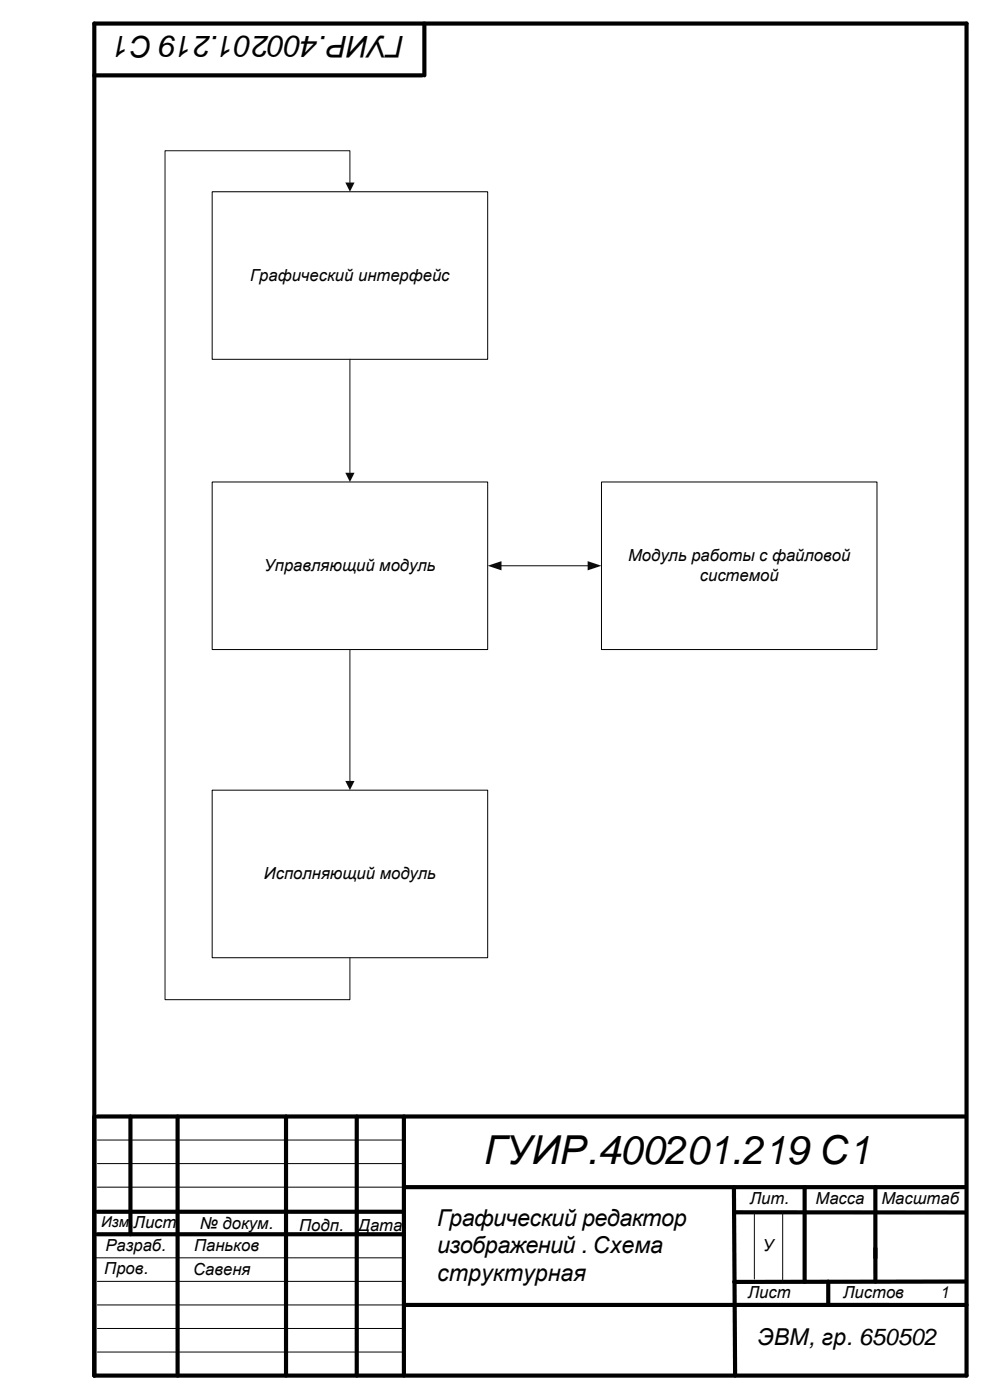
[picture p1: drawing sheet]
<svg xmlns="http://www.w3.org/2000/svg" width="210mm" height="297mm" viewBox="0 0 210 297" stroke-linecap="round" stroke-linejoin="round" font-family="sans-serif">
<g fill="none" stroke="#000" stroke-width=".88">
<path d="M20 5h185v287h-185zM20.7 237h184.2M27.7 237v25M37.7 237v55M60.7 237v55M75.7 237v55M85.7 237v55M20.7 257.2h65M85.7 252h119.2M155.7 252l.2 40M155.7 257.3l49.2 .1M170.7 252v20.1"/>
<path d="M185.7 252v20M20.7 262h65M85.7 277h70M155.8 277h49.2M175.7 272v5M204.9 272l-49.2 .1"/>
</g>
<path d="M20.7 252h65M20.7 242h65M20.7 247h65M20.7 257h65M20.4 267h65M20.7 272h65M20.7 277h65M20.7 282h65M20.7 287h65" fill="none" stroke="#000" stroke-width=".21"/>
<path d="M45 102.3h58.4v35.6h-58.4z" fill-rule="evenodd" fill="#fff"/>
<path d="M45 102.3h58.4v35.6h-58.4z" fill="none" stroke="#000" stroke-width=".21"/>
<path d="M45 40.7h58.4v35.6h-58.4z" fill-rule="evenodd" fill="#fff"/>
<path d="M45 40.7h58.4v35.6h-58.4z" fill="none" stroke="#000" stroke-width=".21"/>
<path d="M127.6 102.3h58.4v35.6h-58.4z" fill-rule="evenodd" fill="#fff"/>
<path d="M127.6 102.3h58.4v35.6h-58.4z" fill="none" stroke="#000" stroke-width=".21"/>
<path d="M20 16h69.6M90 5v11" fill="none" stroke="#000" stroke-width=".88"/>
<path d="M45 167.7h58.4v35.6h-58.4z" fill-rule="evenodd" fill="#fff"/>
<path d="M45 167.7h58.4v35.6h-58.4z" fill="none" stroke="#000" stroke-width=".21"/>
<path d="M106.1 120.1h18.8" fill="none" stroke="#0c0c0c" stroke-width=".21"/>
<g fill="#0c0c0c">
<path d="M103.4 120.1l3-1v2z"/>
<path d="M124.6 119.1l3 1-3 1z"/>
</g>
<path d="M74.2 76.3v24.3" fill="none" stroke="#0c0c0c" stroke-width=".21"/>
<path d="M73.2 100.4h2l-1 1.9z" fill="#0c0c0c"/>
<path d="M74.2 137.9v28.1" fill="none" stroke="#0c0c0c" stroke-width=".21"/>
<path d="M73.2 165.8h2l-1 1.9z" fill="#0c0c0c"/>
<path d="M74.2 39v-7h-39.2v180.2h39.2v-8.9" fill="none" stroke="#0c0c0c" stroke-width=".21"/>
<path d="M73.2 38.7h2l-1 2z" fill="#0c0c0c"/>
<path d="M160 257.5v14M166 257.3v14.8" fill="none" stroke="#0c0c0c" stroke-width=".21"/>
<text font-size="8.5" x="102.7" y="247">ГУИР.400201.219 С1</text>
<text font-size="6.3" x="85.7" y="7.7" transform="rotate(-180 85.7 7.7)">ГУИР.400201.219 С1</text>
<g font-size="4.9">
<text x="92.7" y="260.1">Графический редактор</text>
<text x="92.7" y="266.1">изображений . Схема</text>
<text x="92.7" y="272">структурная</text>
<text x="160.7" y="285.5">ЭВМ, гр. 650502</text>
</g>
<g font-size="3.5">
<text x="53.1" y="59.5">Графический интерфейс</text>
<text x="133.2" y="119">Модуль работы с файловой</text>
<text x="56" y="121.2">Управляющий модуль</text>
<text x="148.4" y="123.3">системой</text>
<text x="56" y="186.6">Исполняющий модуль</text>
<text x="159" y="255.6">Лит.</text>
<text x="173" y="255.6">Масса</text>
<text x="186.9" y="255.5">Масштаб</text>
<text x="28.3" y="260.6">Лист</text>
<text x="42.4" y="260.8">№ докум.</text>
<text x="63.5" y="261.3">Подп.</text>
<text x="76" y="261.3">Дата</text>
<text x="22.4" y="265.6">Разраб.</text>
<text x="41.2" y="265.6">Паньков</text>
<text x="161.8" y="265.6">У</text>
<text x="22.1" y="270.5">Пров.</text>
<text x="41" y="270.6">Савеня</text>
<text x="158.6" y="275.6">Лист</text>
<text x="178.8" y="275.5">Листов</text>
<text x="199.4" y="275.6">1</text>
</g>
<text font-size="3.2" x="21.5" y="260.4">Изм.</text>
</svg>
